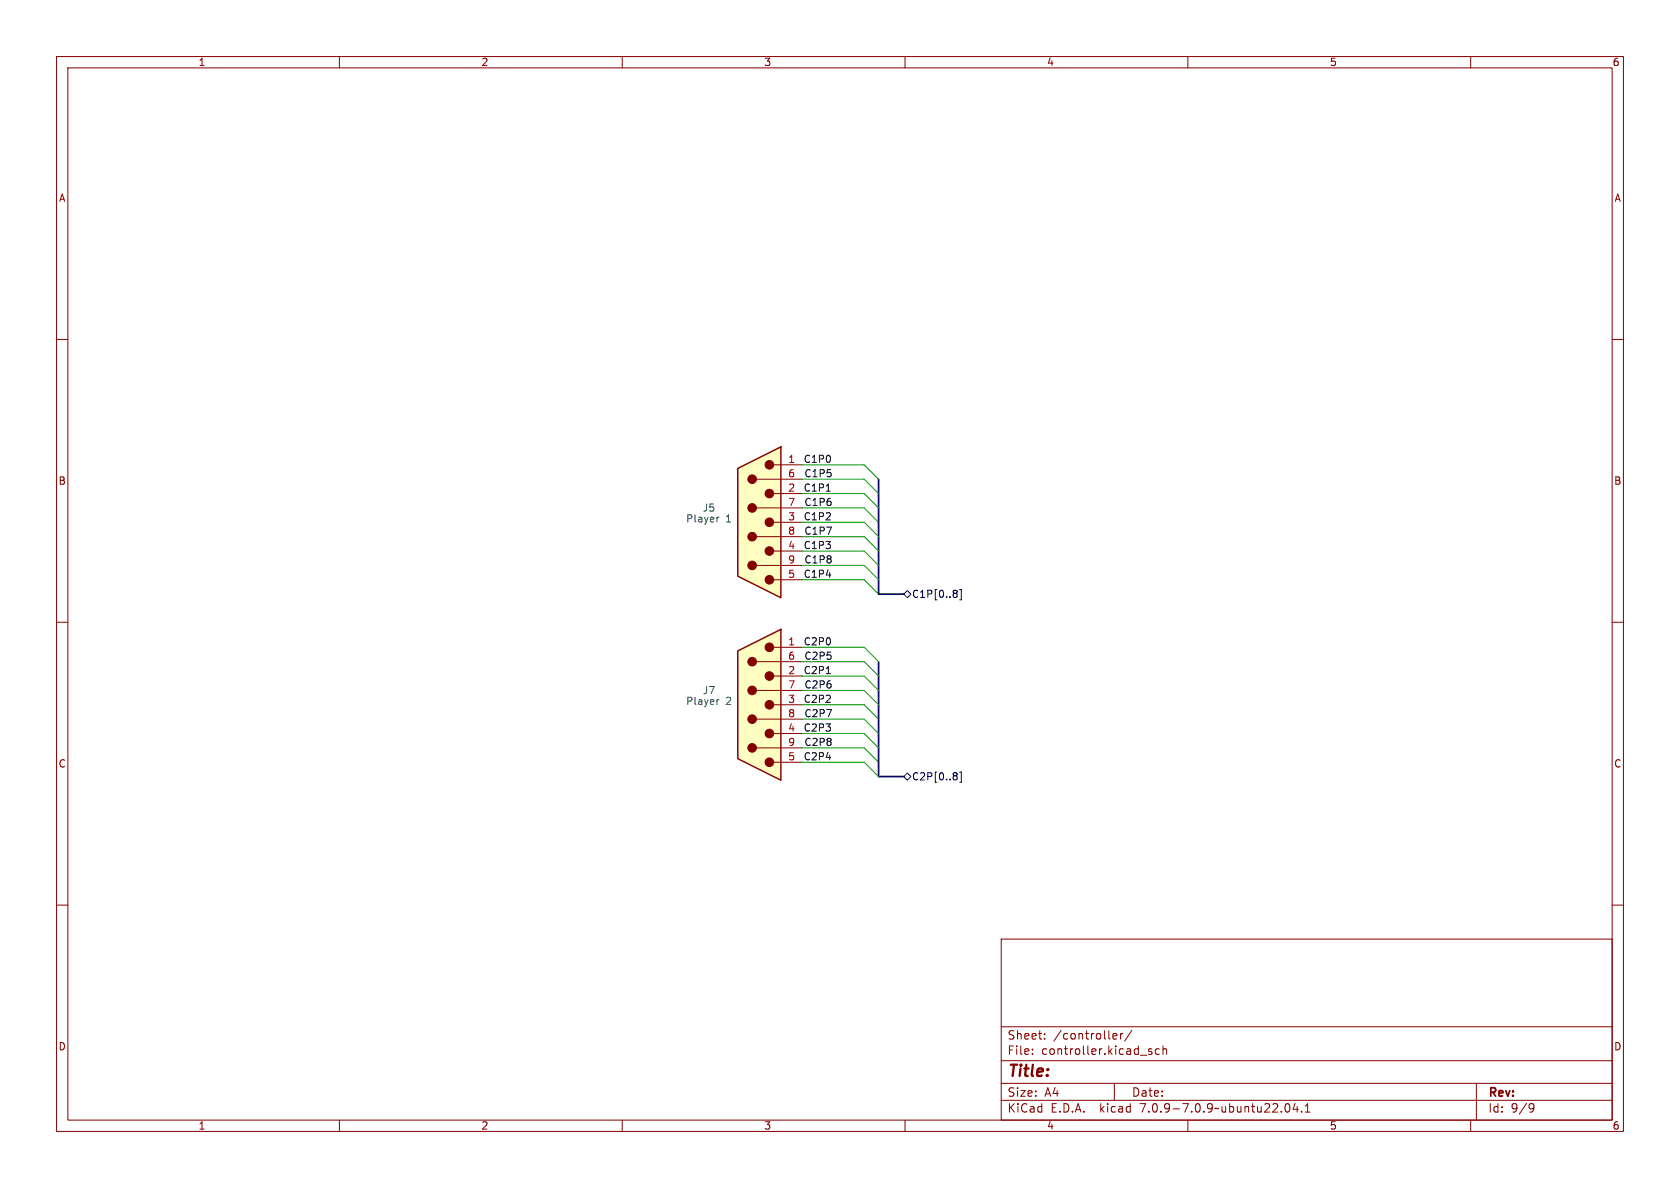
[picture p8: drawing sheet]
<svg xmlns="http://www.w3.org/2000/svg" width="297mm" height="210mm" viewBox="0 0 297 210" stroke-linecap="round" stroke-linejoin="round" font-family="sans-serif">
<g fill="none" stroke="#840000" stroke-width=".18">
<path d="M10 10h277v190h-277zM12 12h273v186h-273zM60 10v2M110 10v2M160 10v2M210 10v2M260 10v2M10 60h2M285 60h2M10 110h2M285 110h2M10 160h2"/>
<path d="M285 160h2M177 166h108v32h-108zM60 198v2M110 198v2M160 198v2M177 194.5h108M177 191.5h108M177 187.5h108M177 181.5h108M182.5 186.3v.1M182.5 185.5v.1M184.7 183.6v.1"/>
<path d="M184.7 182.8v.1M196.7 183.5l.3 .2 .4-.1M196.7 182.9l.3-.2h.2l.3 .2v.2l-.8 .1M197 191.5v3M198.1 182.7v1M198.5 182.7l-.3 .1-.1 .2M200.1 182.1l-1.3 2M203.1 185.8l.5 .2 .1 .2-.2 .2-.5-.1M203.1 185.5h.5M205 185.5l-.5-.1-.3 .3v.4l.2 .2h.6M205.6 185.5l.2-.1 .4 .1v.9M205.6 184.9v1.5"/>
<path d="M210 198v2M227.3 195.2l.2-.1a.81 .81 0 0 1 .6 .6 .81 .81 0 0 1-.3 .8l-.1 .1a.81 .81 0 0 1-.4-1.4zM229 195l-.4 1.1h.9M229.3 195.6v1M230.1 196.5v.1M230.7 196.6h.9M230.7 195.5l.5-.4v1.5M260 198v2M261 191.5v6.5M270.6 195.1l.5 .1a.99 .99 0 0 1-.4 1.4h-.2M271.2 195.7l-.3 .3h-.3"/>
</g>
<path d="M130.4 82.8l7.6-3.8v26.7l-7.6-3.8z" fill="#ffffc2"/>
<g fill="#840000" stroke="#840000" stroke-width=".18">
<circle cx="136" cy="82.2" r=".76"/>
<circle cx="136" cy="87.2" r=".76"/>
<circle cx="136" cy="92.3" r=".76"/>
<circle cx="136" cy="97.4" r=".76"/>
<circle cx="136" cy="102.5" r=".76"/>
<circle cx="133" cy="84.7" r=".76"/>
<circle cx="133" cy="89.8" r=".76"/>
<circle cx="133" cy="94.9" r=".76"/>
<circle cx="133" cy="99.9" r=".76"/>
</g>
<path d="M133.7 84.7h8.2M133.7 89.8h8.2M133.7 94.9h8.2M133.7 99.9h8.2M136.8 82.2h5.1M136.8 87.2h5.1M136.8 92.3h5.1M136.8 97.4h5.1M136.8 102.5h5.1" fill="none" stroke="#840000" stroke-width=".18"/>
<path d="M130.4 82.8l7.6-3.8v26.7l-7.6-3.8z" fill="none" stroke="#840000" stroke-width=".25"/>
<path d="M127.1 91.4l-.3 .1" fill="none" stroke="#006464" stroke-width=".18"/>
<path d="M130.4 115.1l7.6-3.8v26.6l-7.6-3.8z" fill="#ffffc2"/>
<g fill="#840000" stroke="#840000" stroke-width=".18">
<circle cx="136" cy="114.4" r=".76"/>
<circle cx="136" cy="119.5" r=".76"/>
<circle cx="136" cy="124.6" r=".76"/>
<circle cx="136" cy="129.7" r=".76"/>
<circle cx="136" cy="134.7" r=".76"/>
<circle cx="133" cy="117" r=".76"/>
<circle cx="133" cy="122" r=".76"/>
<circle cx="133" cy="127.1" r=".76"/>
<circle cx="133" cy="132.2" r=".76"/>
</g>
<path d="M133.7 117h8.2M136.8 114.4h5.1M136.8 119.5h5.1M133.7 122h8.2M133.7 127.1h8.2M133.7 132.2h8.2M136.8 124.6h5.1M136.8 129.7h5.1M136.8 134.7h5.1" fill="none" stroke="#840000" stroke-width=".18"/>
<path d="M130.4 115.1l7.6-3.8v26.6l-7.6-3.8z" fill="none" stroke="#840000" stroke-width=".25"/>
<path d="M127.1 123.7l-.3 .1" fill="none" stroke="#006464" stroke-width=".18"/>
<path d="M159.8 105l.6-.6 .6 .6-.6 .7zM169 104.3l.2 .3-.2 .3 .2 .2v.3l-.2 .2M169.6 104.2h.3v1.8h-.3M159.8 137.3l.6-.6 .6 .6-.6 .6zM169 136.6l.2 .2-.2 .3 .2 .3v.2l-.2 .3M169.6 136.5h.3v1.8h-.3" fill="none" stroke="#000084" stroke-width=".18"/>
<path d="M146.1 86.8h.7M146.1 119.1h.7" fill="none" stroke="#0f0f0f" stroke-width=".18"/>
<path d="M155.3 84.7v20.3h4.5M155.3 117v20.3h4.5" fill="none" stroke="#000084" stroke-width=".3"/>
<g fill="none" stroke="#009600" stroke-width=".18">
<path d="M141.9 87.2h10.9l2.5 2.6M141.9 82.2h10.9l2.5 2.5M141.9 84.7h10.9l2.5 2.5M141.9 89.8h10.9l2.5 2.5M141.9 92.3h10.9l2.5 2.6M141.9 94.9h10.9l2.5 2.5M141.9 97.4h10.9l2.5 2.5M141.9 99.9h10.9l2.5 2.6M141.9 119.5h10.9l2.5 2.5M141.9 114.4h10.9l2.5 2.6M141.9 117h10.9l2.5 2.5M141.9 102.5h10.9l2.5 2.5"/>
<path d="M141.9 127.1h10.9l2.5 2.6M141.9 129.7h10.9l2.5 2.5M141.9 124.6h10.9l2.5 2.5M141.9 122h10.9l2.5 2.6M141.9 132.2h10.9l2.5 2.5M141.9 134.7h10.9l2.5 2.6"/>
</g>
<text font-size="2.8" fill="#840000" x="178" y="190.9">Title:</text>
<g font-size="2.1" fill="#840000">
<text x="178" y="184">Sheet:</text>
<text x="186.2" y="184">/controller/</text>
<text x="178" y="186.7">File:</text>
<text x="184.1" y="186.7">controller.kicad_sch</text>
<text x="178" y="196.9">KiCad</text>
<text x="178" y="194.1">Size:</text>
<text x="184.7" y="194.1">A4</text>
<text x="185.7" y="196.9">E.D.A.</text>
<text x="194.6" y="196.9">kicad</text>
<text x="200" y="194.1">Date:</text>
<text x="201.8" y="196.9">7.0.9-7.0.9~ubuntu22.04.1</text>
<text x="263" y="194.3">Rev:</text>
<text x="263" y="196.9">Id:</text>
<text x="267.1" y="196.9">9/9</text>
</g>
<g font-size="1.8" fill="#840000">
<text x="35" y="11.9">1</text>
<text x="85" y="11.9">2</text>
<text x="135" y="11.9">3</text>
<text x="185" y="11.9">4</text>
<text x="235" y="11.9">5</text>
<text x="285" y="11.9">6</text>
<text x="10.3" y="35.9">A</text>
<text x="285.3" y="35.9">A</text>
<text x="10.3" y="85.9">B</text>
<text x="285.3" y="85.9">B</text>
<text x="10.3" y="135.9">C</text>
<text x="285.3" y="135.9">C</text>
<text x="10.3" y="185.9">D</text>
<text x="285.3" y="185.9">D</text>
<text x="35" y="199.9">1</text>
<text x="85" y="199.9">2</text>
<text x="135" y="199.9">3</text>
<text x="185" y="199.9">4</text>
<text x="235" y="199.9">5</text>
<text x="285" y="199.9">6</text>
</g>
<g font-size="1.8" fill="#a90000">
<text x="139.2" y="81.9">1</text>
<text x="139.2" y="87">2</text>
<text x="139.2" y="84.5">6</text>
<text x="139.2" y="89.5">7</text>
<text x="139.2" y="92.1">3</text>
<text x="139.2" y="94.6">8</text>
<text x="139.2" y="97.2">4</text>
<text x="139.2" y="99.7">9</text>
<text x="139.2" y="102.2">5</text>
<text x="139.2" y="114.2">1</text>
<text x="139.2" y="119.3">2</text>
<text x="139.2" y="116.7">6</text>
<text x="139.2" y="124.3">3</text>
<text x="139.2" y="121.8">7</text>
<text x="139.2" y="129.4">4</text>
<text x="139.2" y="126.9">8</text>
<text x="139.2" y="132">9</text>
<text x="139.2" y="134.5">5</text>
</g>
<g font-size="1.8" fill="#0f0f0f">
<text x="142" y="81.9">C1P0</text>
<text x="142" y="87">C1P1</text>
<text x="142.1" y="84.4">C1P5</text>
<text x="142.1" y="89.5">C1P6</text>
<text x="142" y="92.1">C1P2</text>
<text x="142.1" y="94.6">C1P7</text>
<text x="142" y="97.1">C1P3</text>
<text x="142.1" y="99.7">C1P8</text>
<text x="142" y="102.2">C1P4</text>
<text x="142" y="119.2">C2P1</text>
<text x="142" y="114.2">C2P0</text>
<text x="142.1" y="116.7">C2P5</text>
<text x="142" y="124.3">C2P2</text>
<text x="142.1" y="121.8">C2P6</text>
<text x="142" y="129.4">C2P3</text>
<text x="142.1" y="126.9">C2P7</text>
<text x="142.1" y="131.9">C2P8</text>
<text x="142" y="134.5">C2P4</text>
</g>
<g font-size="1.8" fill="#006464">
<text x="121.2" y="92.6">Player</text>
<text x="124.2" y="90.7">J5</text>
<text x="128.3" y="92.6">1</text>
<text x="121.2" y="124.8">Player</text>
<text x="124.2" y="122.9">J7</text>
<text x="128.3" y="124.8">2</text>
</g>
<g font-size="1.8" fill="#000084">
<text x="161.1" y="105.9">C1P[0..8]</text>
<text x="161.1" y="138.2">C2P[0..8]</text>
</g>
</svg>
